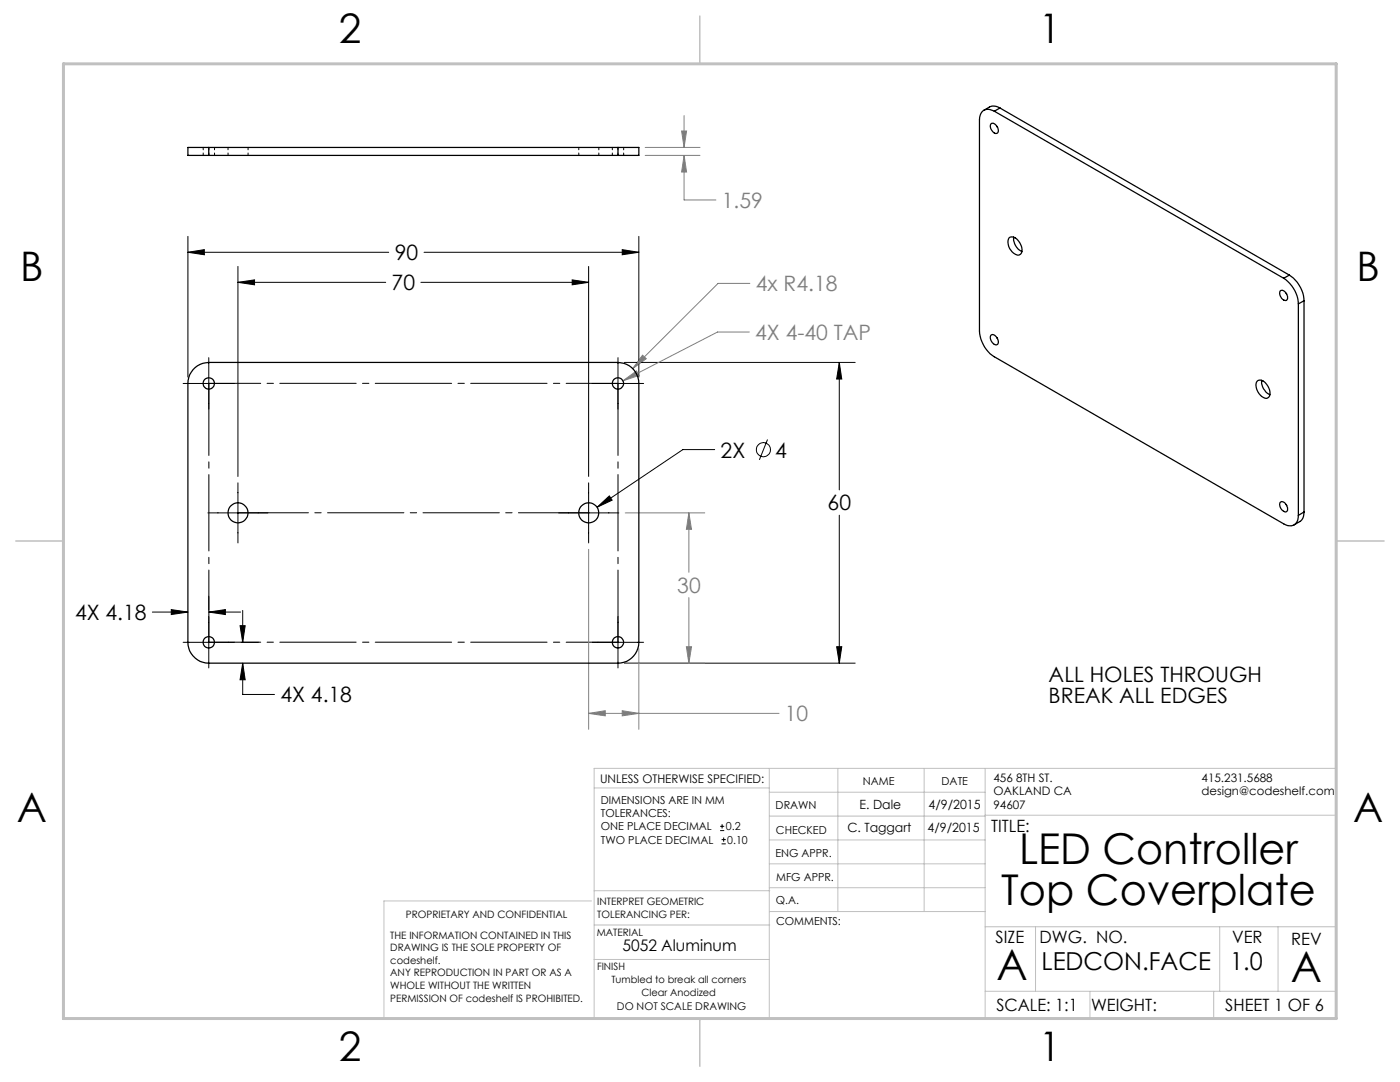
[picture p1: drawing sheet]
<svg xmlns="http://www.w3.org/2000/svg" width="279mm" height="216mm" viewBox="0 0 279 216" stroke-linecap="round" stroke-linejoin="round" font-family="sans-serif">
<g fill="none" stroke="#000" stroke-width=".2">
<path d="M37.5 50.3l3.3-.5v1zM37.5 47.2v28M37.5 50.3h40.1M47.5 56.3l3.3-.5v1zM47.5 53.2v41.9M47.5 56.3h29.5M84 56.3h33.5M84.6 50.3h42.9M114.2 55.8l3.3 .5-3.3 .5zM117.5 53.2v41.9M124.2 49.8l3.3 .5-3.3 .5zM127.5 47.2v28"/>
<path d="M36.5 76.5h10.3M41.7 71.4v10.2M118.2 76.5h10.2M123.3 71.4v10.2M124.6 72.3h46.1M167.5 72.3l.5 3.3h-1zM167.5 72.3v25.5M47.5 96.3v12M117.5 96.3v12M142.6 89.7h-6.3l-17.1 11.5M153.2 87.7l-1.6 4.1M41.5 102.3h12"/>
<path d="M41.7 119v2.7M111.5 102.3h12M119.2 101.2l2.4-2.2 .6 .8zM167.5 102.8v29.5M30.4 122.1h7.1M34.2 121.6l3.3 .5-3.3 .5zM36.5 128.2h10.3M41.7 123v10.3M41.7 122.1l3.3-.5v1zM41.7 122.1h6.3M47.9 124.8h1l-.5 3.4zM48.1 128.2h3.5"/>
<path d="M48.4 132.3l.5 3.3h-1zM48.4 132.3v6.3h6.4M48.4 121.8v6.4M118.2 128.2h10.2M123.3 123v10.3M124.6 132.3h46.1M167 129h1l-.5 3.3zM143.7 165.7h.8M143.7 164.9h.8M144 168.4h.9M144 167.5h.9M144.1 164.5v.8"/>
<path d="M144.4 167.1v.9"/>
<circle cx="152.4" cy="89.7" r="1.41"/>
</g>
<g fill="none" stroke="#808080" stroke-width=".2">
<path d="M128.8 31h10.9M128.8 29.4h10.9M136 26.1h1l-.5 3.3zM136.5 31l.5 3.3h-1zM136.5 31v8.9h6.4M136.5 23.1v6.3M149.6 56.6h-6.3l-17 17M124.3 76l2.7-2 .5 .9zM128.2 70.9l.8 .7-2.7 2zM149.5 66.3h-6.3l-18.9 9.7M117.5 109.6v35.9M124.8 102.3h15.9"/>
<path d="M137.5 102.3l.5 3.3h-1zM137.5 102.3v11.9M137.5 119.2v13.1M124.6 132.3h16.1M127.5 129.4v16.1M137 129h1l-.5 3.3zM117.5 142.3l3.3-.5v1zM117.5 142.3h38M124.2 141.8l3.3 .5-3.3 .5z"/>
</g>
<path d="M47.5 102.3h70" fill="none" stroke="#000" stroke-width=".2" stroke-dasharray="15.2 1.3 1.3 1.3" stroke-dashoffset="1.2"/>
<path d="M41.7 76.5h81.6M123.3 128.1h-81.6" fill="none" stroke="#000" stroke-width=".2" stroke-dasharray="15.2 1.3 1.3 1.3" stroke-dashoffset="4.9"/>
<path d="M123.3 76.5v51.6M41.7 128.1v-51.6" fill="none" stroke="#000" stroke-width=".2" stroke-dasharray="15.2 1.3 1.3 1.3" stroke-dashoffset=".8"/>
<g fill="none" stroke="#c0c0c0" stroke-width=".2">
<path d="M118.6 157.2h34.9M153.5 153.3v49.9M153.5 158.1h43.1M167.2 153.3v28.6M184.4 153.3v28.6M196.6 153.3v49.9M118 179.8h-41.4v23.2M118.6 177.7h35M153.5 167.6h43.1M153.5 162.8h43.1M153.5 172.4h43.1M153.5 177.1h43.1"/>
<path d="M196.6 162.7h70.1M118.6 191.5h34.9M118.6 184.6h35M153.6 181.9h43M196.6 197.8h70.1M196.6 184.9h70.1M206.7 184.9v12.9M217.5 197.8v5.4M242.2 197.8v5.4M243.4 184.9v12.9M255.1 184.9v12.9M26.7 203.2h240v-49.9h-148.1v49.9"/>
</g>
<path d="M139.7 3.2v9.5M3.1 107.9h9.6M266.7 107.9h9.5M139.7 203.2v9.6" fill="none" stroke="#c0c0c0" stroke-width=".3"/>
<path d="M12.7 12.7h254v190.5h-254z" fill="none" stroke="#c0c0c0" stroke-width=".6"/>
<path d="M37.5 50.3l3.3-.5v1zM124.2 49.8l3.3 .5-3.3 .5zM167.5 72.3l.5 3.3h-1zM167 129h1l-.5 3.3zM119.2 101.2l3-1.4-.6-.8zM47.5 56.3l3.3-.5v1zM114.2 55.8l3.3 .5-3.3 .5zM41.7 122.1l3.3-.5v1zM34.2 121.6l3.3 .5-3.3 .5zM47.9 124.8h1l-.5 3.4zM48.4 132.3l.5 3.3h-1z" fill="#000"/>
<path d="M124.3 76l3.2-1.1-.5-.9zM128.2 70.9l-1.9 2.7 2.7-2zM117.5 142.3l3.3-.5v1zM124.2 141.8l3.3 .5-3.3 .5zM137.5 102.3l.5 3.3h-1zM137 129h1l-.5 3.3zM136.5 31l.5 3.3h-1zM136 26.1h1l-.5 3.3z" fill="#808080"/>
<g fill="none" stroke="#000" stroke-width=".25">
<path d="M41.7 29.4h-4.2v1.6h4.2M41.7 31h81.6M41.7 29.4v1.6M41.7 29.4h81.6M123.3 29.4h4.2v1.6h-4.2M123.3 29.4v1.6M197.9 24.6a1.32 1.32 0 0 1 1.1 2 1.32 1.32 0 0 1-1.1-2zM198.4 22.2a1.77 1.77 0 0 0-2.8 .8l-.1 .9v42.2a6.7 6.7 0 0 0 2.9 5.1l57.8 33.3a1.79 1.79 0 0 0 2.1 .2 1.79 1.79 0 0 0 .8-1.9M198.4 22.2l57.8 33.3M198.9 25.2l.2 .2M199.6 21.6l-1.3-.4a2.9 2.9 0 0 0-1.9 .8M199.6 21.6l-1.2 .6"/>
<path d="M199.6 21.6l57.7 33.3M201.4 47.5a1.36 1.36 0 0 1 1.9 .7 2.21 2.21 0 0 1 .4 2.5 1.34 1.34 0 0 1-1.9-.7 2.37 2.37 0 0 1-.4-2.5zM202.3 47.3a3 3 0 0 0 1.6 2.9M255.5 58.1a.98 .98 0 0 1 1.4 .8l.1 .3a.57 .57 0 0 1-.2 .7 .57 .57 0 0 1-.8-.2l-.5-.7-.1-.5zM256.2 55.5a6.6 6.6 0 0 1 2.9 5.1M256.7 58.5l.1 .2M257.3 54.9a6.6 6.6 0 0 1 2.9 5.1M257.3 54.9l-1.1 .6M38.9 73.3a4.2 4.2 0 0 1 2.8-1h81.6a4.2 4.2 0 0 1 4.2 4.2v51.7a4.2 4.2 0 0 1-4.2 4.1h-81.6a4.2 4.2 0 0 1-4.2-4.1v-51.7a4 4 0 0 1 1.4-3.2zM197.7 66.9a.97 .97 0 0 1 1.4 .8 .65 .65 0 0 1-.1 1.1 .65 .65 0 0 1-1-.4l-.3-.8zM198.9 67.3l.2 .3M250.9 76.1a1.33 1.33 0 0 1 1.9 .7 2.21 2.21 0 0 1 .4 2.4 1.34 1.34 0 0 1-1.9-.6 2.27 2.27 0 0 1-.4-2.5z"/>
<path d="M251.8 75.9a3 3 0 0 0 1.6 2.9M259.1 60.6v42.2M260.2 60l-1.1 .6M260.2 60v42.2M255.5 100.3a.94 .94 0 0 1 1.4 .8l.1 .2a.57 .57 0 0 1-.2 .8 .57 .57 0 0 1-.8-.2l-.5-.7-.1-.6zM256.7 100.7l.1 .2M260.2 102.2v.4a1.72 1.72 0 0 1-.8 1.5l-1.1 .6M260.2 102.2l-1.1 .6"/>
<circle cx="41.7" cy="76.5" r="1.13"/>
<circle cx="123.3" cy="76.5" r="1.12"/>
<circle cx="47.5" cy="102.3" r="2.01"/>
<circle cx="117.5" cy="102.3" r="2.01"/>
<circle cx="41.7" cy="128.2" r="1.13"/>
<circle cx="123.3" cy="128.2" r="1.12"/>
</g>
<path d="M40.6 29.4v1.6M41.7 31v-1.6M42.8 31v-1.6M45.5 29.4v1.6M49.5 31v-1.6M115.5 29.4v1.6M119.5 31v-1.6M122.2 29.4v1.6M123.3 31v-1.6M124.5 31v-1.6" fill="none" stroke="#000" stroke-width=".2" stroke-dasharray="1.3 .6" stroke-dashoffset=".8"/>
<g font-size="8.5">
<text x="203.4" y="172.4">LED Controller</text>
<text x="199.8" y="180.5">Top Coverplate</text>
<text x="198.9" y="195.5">A</text>
<text x="257.6" y="195.9">A</text>
</g>
<g font-size="8.1">
<text x="67.6" y="8.5">2</text>
<text x="207.3" y="8.5">1</text>
<text x="4" y="56.2">B</text>
<text x="270.7" y="56.2">B</text>
<text x="3.3" y="164.1">A</text>
<text x="270" y="164.1">A</text>
<text x="67.6" y="211.7">2</text>
<text x="207.3" y="211.7">1</text>
</g>
<g font-size="4.9">
<text x="207.9" y="193.6">LEDCON.FACE</text>
<text x="245.5" y="193.6">1.0</text>
</g>
<g font-size="4.2" fill="#808080">
<text x="144.1" y="41.5">1.59</text>
<text x="150.8" y="58.1">4x R4.18</text>
<text x="150.7" y="67.9">4X 4-40 TAP</text>
<text x="135.2" y="118.3">30</text>
<text x="156.6" y="143.9">10</text>
</g>
<g font-size="4.2">
<text x="78.8" y="51.9">90</text>
<text x="78.2" y="57.9">70</text>
<text x="143.8" y="91.3">2X</text>
<text x="154.7" y="91.3">4</text>
<text x="165.2" y="101.9">60</text>
<text x="15" y="123.7">4X 4.18</text>
<text x="209.3" y="136.2">ALL HOLES THROUGH</text>
<text x="56" y="140.2">4X 4.18</text>
<text x="209.3" y="140.3">BREAK ALL EDGES</text>
</g>
<g font-size="3.4">
<text x="197.8" y="166">TITLE:</text>
<text x="198.7" y="188.1">SIZE</text>
<text x="207.5" y="188.1">DWG. NO.</text>
<text x="245.9" y="188.2">VER</text>
<text x="257.7" y="188.6">REV</text>
<text x="198.8" y="201.7">SCALE: 1:1</text>
<text x="217.7" y="201.8">WEIGHT:</text>
<text x="244.5" y="201.7">SHEET 1 OF 6</text>
</g>
<text font-size="3.2" x="124.2" y="189.8">5052 Aluminum</text>
<g font-size="2.5">
<text x="171.5" y="161.5">E. Dale</text>
<text x="185.3" y="161.5">4/9/2015</text>
<text x="169.1" y="166">C. Taggart</text>
<text x="185.1" y="166">4/9/2015</text>
</g>
<text font-size="2.4" x="119.8" y="156.2">UNLESS OTHERWISE SPECIFIED:</text>
<g font-size="2.3">
<text x="198.3" y="156">456 8TH ST.</text>
<text x="239.8" y="156">415.231.5688</text>
<text x="198.3" y="158.7">OAKLAND CA</text>
<text x="198.3" y="161.5">94607</text>
<text x="239.8" y="158.7">design@codeshelf.com</text>
</g>
<g font-size="2.2">
<text x="119.9" y="160.4">DIMENSIONS ARE IN MM</text>
<text x="154.8" y="161.4">DRAWN</text>
<text x="172.2" y="156.7">NAME</text>
<text x="187.9" y="156.7">DATE</text>
<text x="119.9" y="163.1">TOLERANCES:</text>
<text x="119.9" y="165.7">ONE PLACE DECIMAL</text>
<text x="144.9" y="165.7">0.2</text>
<text x="154.9" y="166.3">CHECKED</text>
<text x="119.9" y="168.4">TWO PLACE DECIMAL</text>
<text x="145.1" y="168.4">0.10</text>
<text x="154.8" y="171">ENG APPR.</text>
<text x="154.9" y="175.7">MFG APPR.</text>
<text x="154.9" y="180.4">Q.A.</text>
<text x="154.9" y="184.6">COMMENTS:</text>
</g>
<text font-size="2.1" x="123.1" y="201.6">DO NOT SCALE DRAWING</text>
<g font-size="2">
<text x="81" y="183.1">PROPRIETARY AND CONFIDENTIAL</text>
<text x="119.2" y="180.6">INTERPRET GEOMETRIC</text>
<text x="119.2" y="183.1">TOLERANCING PER:</text>
<text x="77.9" y="187.3">THE INFORMATION CONTAINED IN THIS</text>
<text x="77.9" y="189.8">DRAWING IS THE SOLE PROPERTY OF</text>
<text x="119.1" y="186.7">MATERIAL</text>
<text x="77.9" y="192.3">codeshelf.</text>
<text x="77.9" y="194.8">ANY REPRODUCTION IN PART OR AS A</text>
<text x="77.9" y="197.4">WHOLE WITHOUT THE WRITTEN</text>
<text x="119.1" y="193.5">FINISH</text>
<text x="122" y="196.2">Tumbled to break all corners</text>
<text x="77.9" y="199.9">PERMISSION OF codeshelf IS PROHIBITED.</text>
<text x="128" y="198.7">Clear Anodized</text>
</g>
</svg>
